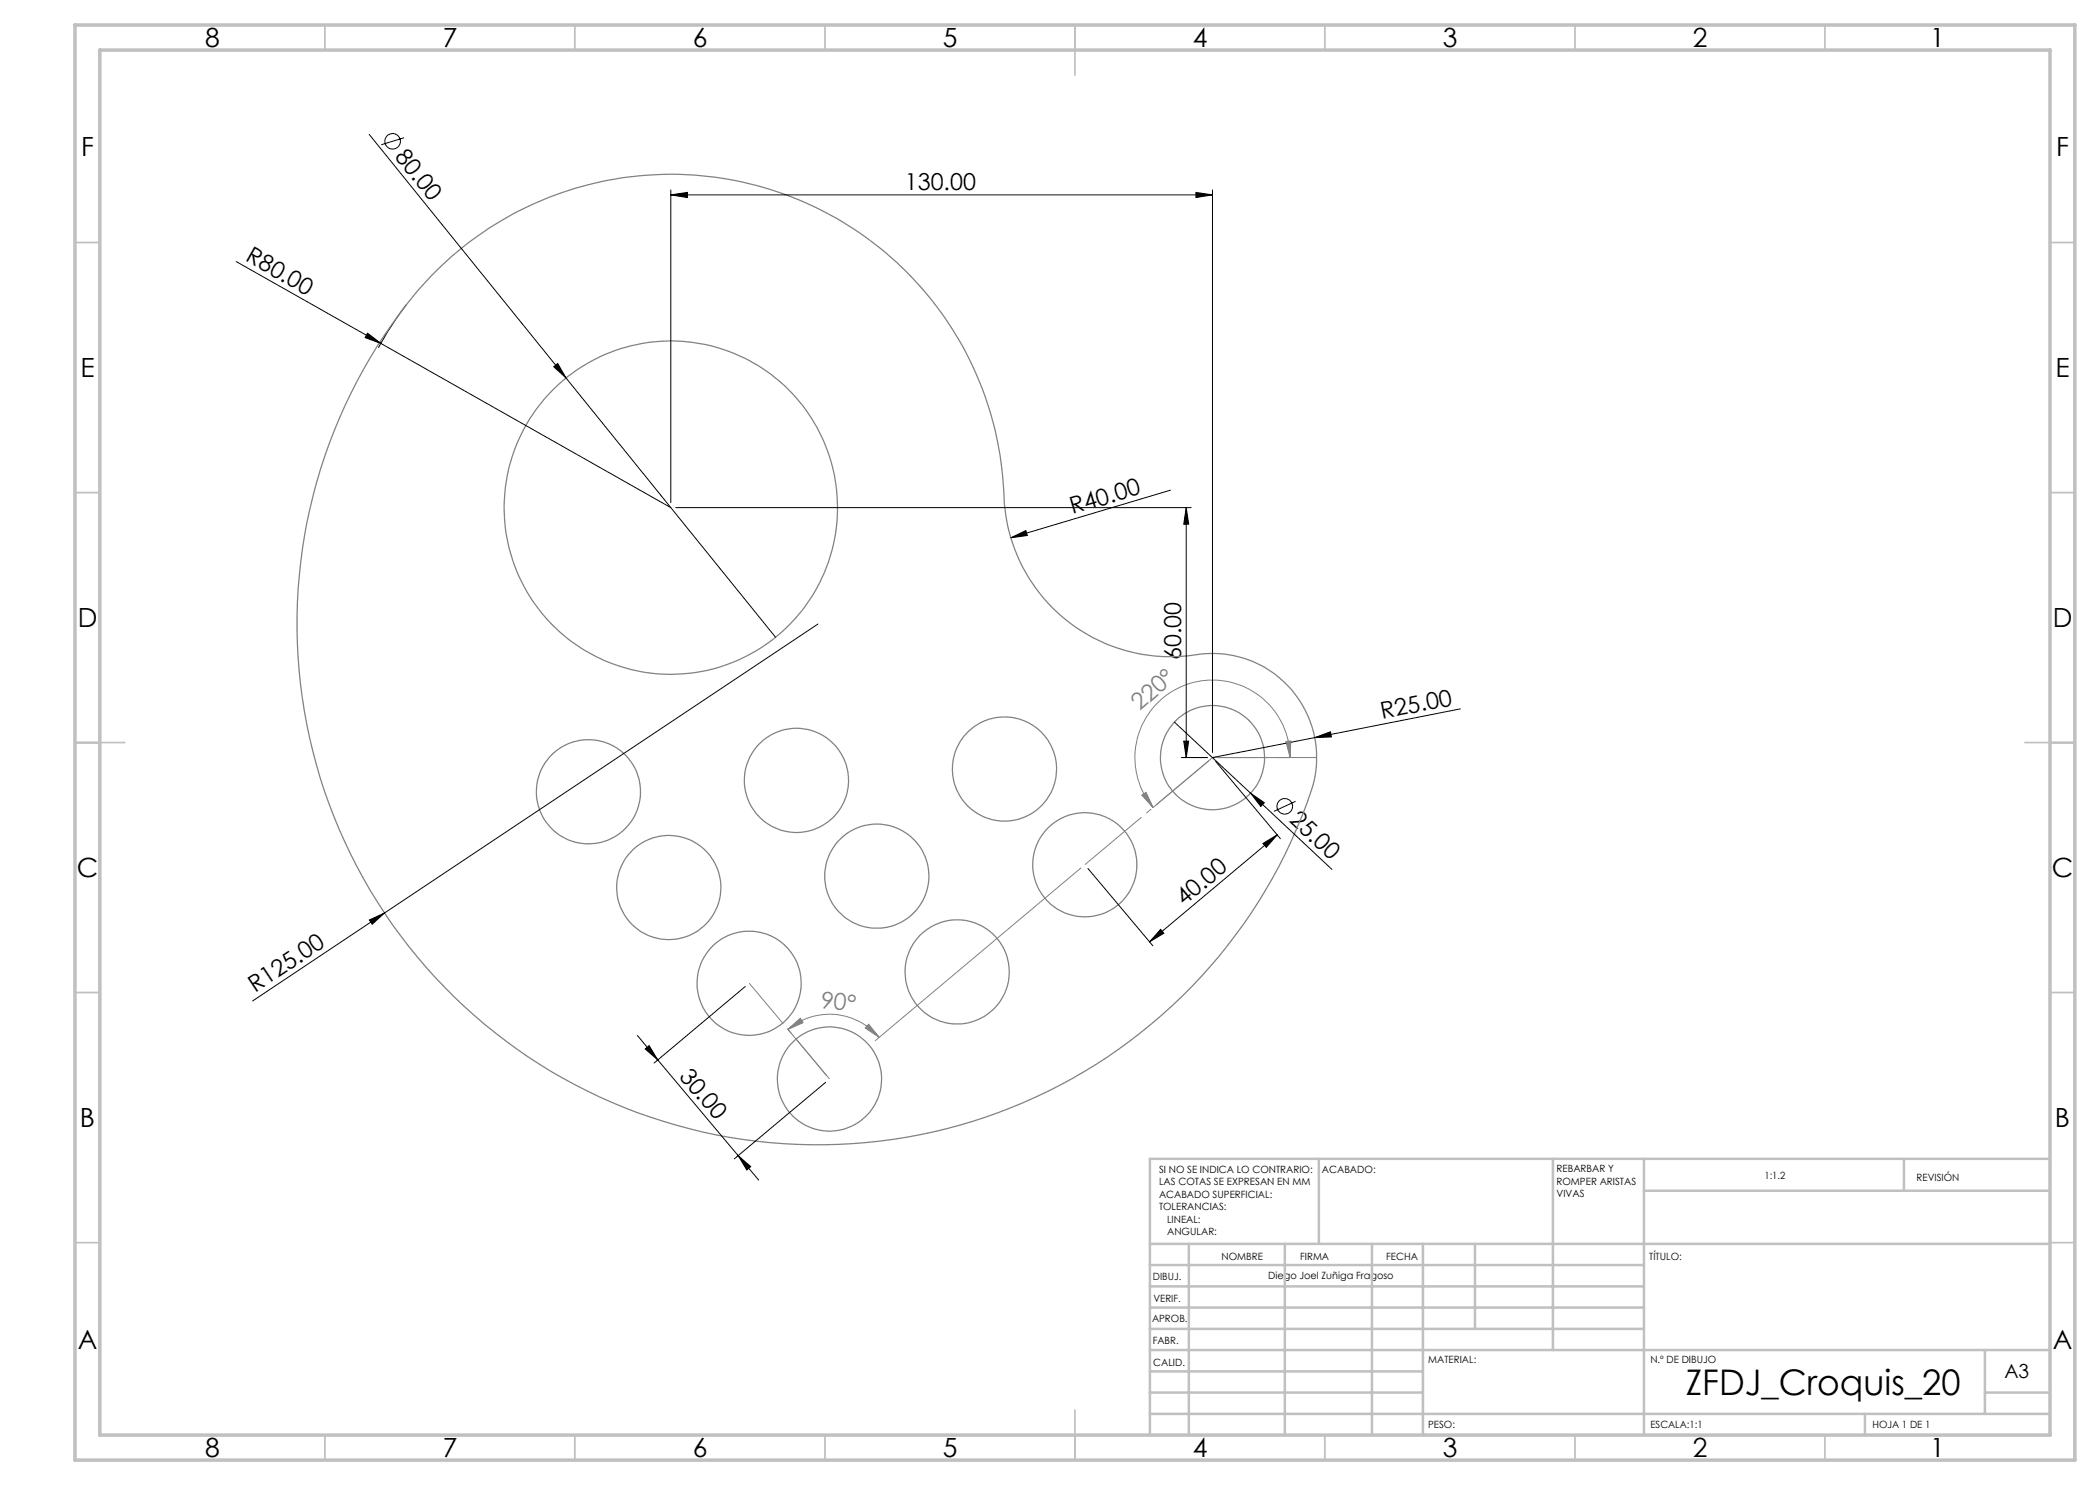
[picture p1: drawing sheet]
<svg xmlns="http://www.w3.org/2000/svg" width="420mm" height="297mm" viewBox="0 0 420 297" stroke-linecap="round" stroke-linejoin="round" font-family="sans-serif">
<g fill="none" stroke="#000" stroke-width=".2">
<path d="M73.8 26.9l39.4 48.7M80.8 27.5l-4.6 1.5M134.2 39l3.3-.5v1zM134.2 38v62.5M134.2 39h108.3M239.2 38.5l3.3 .5-3.3 .5zM242.5 38v112.5M47.2 52.3l29 16.4M73.5 66.6l2.7 2.1-3.2-1.2zM76.2 68.7l58 32.8M81.3 60.9a73.3 73.3 0 0 0-5.6 8.7M110.7 73.3l.8-.6 1.7 2.9z"/>
<path d="M113.2 75.6l41.9 51.9M234.1 98l-31.9 9.6M135.1 101.5h103.1M202.2 107.6l3-1.5 .3 1zM237.2 101.5l.5 3.3h-1zM237.2 101.5v50M163.6 124.8l-86.7 57.8M234.9 144.4l31.5 29.5M236.3 151.5h5.2M236.7 148.2h1l-.5 3.3zM243.1 152.3l13 15.4M250.1 158.6l2.8 1.9-.7 .8z"/>
<path d="M262.9 147.5l3.2-1.1 .2 1zM292.1 141.8l-49.6 9.7M217.6 173.7l13 15.5M252.6 168.7l2.8-1.7-2.1 2.5zM255.4 167l-25.5 21.4M259.1 160.3l-4.3 2M73.9 184l3-1.4-2.5 2.3zM76.9 182.6l-26.4 17.6M149 197.3l-18.2 15.3M232.1 185.9l.7 .8-2.9 1.7zM127.5 207.1l4.1 4.9M129 209.8l.8-.7 1.8 2.9z"/>
<path d="M131.6 212l20.1 24M165.1 216.5l-18.2 15.3M147.6 231.1l2.5 2.2-.7 .7z"/>
<circle cx="78.5" cy="28.3" r="1.56"/>
<circle cx="256.9" cy="161.3" r="1.57"/>
</g>
<path d="M228.4 159l.8-.5 1.4 3zM241.7 152.2l-11.1 9.3M243.5 151.5h14.5M257.2 148.3l1-.1-.2 3.3zM258 151.5a15.5 15.5 0 0 0-20.8-14.5 15.5 15.5 0 0 0-6.6 24.5M216.2 173.6l-41.2 34.5M157.6 205.9l7.6 9.1M157.6 205.9l2.5-2.2 .5 .8zM157.6 205.9a13 13 0 0 1 18.2 1.6M173.7 204.9l2.1 2.6-2.8-1.9z" fill="none" stroke="#808080" stroke-width=".2"/>
<g fill="none" stroke="#808080" stroke-width=".25">
<path d="M87.3 54.1a66.7 66.7 0 0 1 72.3-14.2 66.7 66.7 0 0 1 41.3 60.9 33.4 33.4 0 0 0 39.7 30 20.8 20.8 0 0 1 21.6 27.4 104.1 104.1 0 0 1-150.2 57.2 104.1 104.1 0 0 1-27.5-158.4z"/>
<circle cx="134.2" cy="101.5" r="33.3"/>
<circle cx="117.7" cy="158.4" r="10.4"/>
<circle cx="159.3" cy="156.1" r="10.4"/>
<circle cx="200.9" cy="153.8" r="10.4"/>
<circle cx="242.5" cy="151.5" r="10.4"/>
<circle cx="133.8" cy="177.5" r="10.4"/>
<circle cx="175.4" cy="175.2" r="10.4"/>
<circle cx="217" cy="172.9" r="10.4"/>
<circle cx="149.8" cy="196.7" r="10.4"/>
<circle cx="191.4" cy="194.4" r="10.4"/>
<circle cx="165.9" cy="215.8" r="10.4"/>
</g>
<path d="M242.5 151.5l-25.5 21.4" fill="none" stroke="#808080" stroke-width=".2" stroke-dasharray="15.2 1.3 1.3 1.3" stroke-dashoffset=".5" stroke-linecap="butt"/>
<path d="M242.5 151.5h20.9" fill="none" stroke="#808080" stroke-width=".2" stroke-dasharray="15.2 1.3 1.3 1.3" stroke-dashoffset="6.7" stroke-linecap="butt"/>
<path d="M165.9 215.8l-16.1-19.2" fill="none" stroke="#808080" stroke-width=".2" stroke-dasharray="15.2 1.3 1.3 1.3" stroke-dashoffset="4.6" stroke-linecap="butt"/>
<g fill="none" stroke="#c0c0c0" stroke-width=".35">
<path d="M65 5v5M115 5v5M165 5v5M215 5v10M265 5v5M315 5v5M365 5v5M15 48.5h5M410 48.5h5M15 98.5h5M410 98.5h5M15 148.5h10"/>
<path d="M405 148.5h10M15 198.5h5M410 198.5h5M15 248.5h5M410 248.5h5M65 287v5M115 287v5M165 287v5M215 282v10M265 287v5M315 287v5M365 287v5"/>
</g>
<g fill="none" stroke="#c0c0c0" stroke-width=".5">
<path d="M263.8 231.8v17M310.6 231.8v38.2M328.8 231.8v55.2M328.8 238.2h81.2M380.8 231.8v6.4M410 231.8h-180v55.2M230 248.8h180M230 257.3h98.8M230 253h98.8M237.8 248.8v38.2M257 248.8v38.2M274.4 248.8v38.2"/>
<path d="M284.6 248.8v38.2M295 248.8v17M230 265.8h98.8M230 261.5h98.8M230 278.5h54.6M230 274.3h54.6M230 270h180M397 278.5h13M397 270v12.8M230 282.8h180M373 282.8v4.2"/>
</g>
<path d="M15 5h400v287h-400zM20 10h390v277h-390z" fill="none" stroke="#c0c0c0" stroke-width=".7"/>
<g fill="#000">
<path d="M73.5 66.6l2.7 2.1-3.2-1.2zM110.7 73.3l.8-.6 1.7 2.9zM202.2 107.6l3-1.5 .3 1zM250.1 158.6l2.8 1.9-.7 .8zM262.9 147.5l3.2-1.1 .2 1zM73.9 184l3-1.4-2.5 2.3z"/>
<path d="M239.2 38.5l3.3 .5-3.3 .5zM134.2 39l3.3-.5v1z"/>
<path d="M237.2 101.5l.5 3.3h-1zM236.7 148.2h1l-.5 3.3z"/>
<path d="M252.6 168.7l2.8-1.7-2.1 2.5zM232.1 185.9l.7 .8-2.9 1.7z"/>
<path d="M147.6 231.1l2.5 2.2-.7 .7zM129 209.8l.8-.7 1.8 2.9z"/>
</g>
<g fill="#808080">
<path d="M173.7 204.9l2.1 2.6-2.8-1.9zM157.6 205.9l2.5-2.2 .5 .8z"/>
<path d="M228.4 159l.8-.5 1.4 3zM257.2 148.3l1-.1-.2 3.3z"/>
</g>
<text font-size="7.1" x="337.1" y="279">ZFDJ_Croquis_20</text>
<g font-size="5.3">
<text x="41" y="9.5">8</text>
<text x="88.5" y="9.5">7</text>
<text x="138.5" y="9.5">6</text>
<text x="188.5" y="9.5">5</text>
<text x="238.5" y="9.5">4</text>
<text x="288.5" y="9.5">3</text>
<text x="338.5" y="9.5">2</text>
<text x="386" y="9.5">1</text>
<text x="16.2" y="31.2">F</text>
<text x="411.2" y="31.2">F</text>
<text x="16.1" y="75.5">E</text>
<text x="411.1" y="75.5">E</text>
<text x="15.5" y="125.5">D</text>
<text x="410.5" y="125.5">D</text>
<text x="15.4" y="175.5">C</text>
<text x="410.4" y="175.5">C</text>
<text x="16" y="225.5">B</text>
<text x="411" y="225.5">B</text>
<text x="15.5" y="269.7">A</text>
<text x="410.5" y="269.7">A</text>
<text x="41" y="291.5">8</text>
<text x="88.5" y="291.5">7</text>
<text x="138.5" y="291.5">6</text>
<text x="188.5" y="291.5">5</text>
<text x="238.5" y="291.5">4</text>
<text x="288.5" y="291.5">3</text>
<text x="338.5" y="291.5">2</text>
<text x="386" y="291.5">1</text>
</g>
<g font-size="4.7">
<text x="78.8" y="31.3" transform="rotate(51 78.8 31.3)">80.00</text>
<text x="181" y="38">130.00</text>
<text x="48.9" y="52.1" transform="rotate(30 48.9 52.1)">R80.00</text>
<text x="214.5" y="102.9" transform="rotate(-17 214.5 102.9)">R40.00</text>
<text x="236.2" y="132" transform="rotate(-90 236.2 132)">60.00</text>
<text x="276.4" y="143.8" transform="rotate(-11 276.4 143.8)">R25.00</text>
<text x="257.7" y="164.3" transform="rotate(43 257.7 164.3)">25.00</text>
<text x="236.8" y="181.3" transform="rotate(-40 236.8 181.3)">40.00</text>
<text x="51" y="198.6" transform="rotate(-34 51 198.6)">R125.00</text>
<text x="135.7" y="215.3" transform="rotate(50 135.7 215.3)">30.00</text>
</g>
<g font-size="4.7" fill="#808080">
<text x="228" y="142.3" transform="rotate(-41 228 142.3)">220°</text>
<text x="164" y="201.5" transform="rotate(7 164 201.5)">90°</text>
</g>
<text font-size="3.9" x="400.9" y="275.5">A3</text>
<g font-size="2">
<text x="231.8" y="234.6">SI NO SE INDICA LO CONTRARIO:</text>
<text x="231.8" y="237.1">LAS COTAS SE EXPRESAN EN MM</text>
<text x="231.8" y="239.6">ACABADO SUPERFICIAL:</text>
<text x="264.4" y="234.6">ACABADO:</text>
<text x="311.3" y="234.5">REBARBAR Y</text>
<text x="311.3" y="237">ROMPER ARISTAS</text>
<text x="311.3" y="239.5">VIVAS</text>
<text x="352.9" y="235.8">1:1.2</text>
<text x="383.3" y="236.2">REVISIÓN</text>
<text x="231.8" y="242.1">TOLERANCIAS:</text>
<text x="233.4" y="244.6">LINEAL:</text>
<text x="233.4" y="247.1">ANGULAR:</text>
<text x="244.3" y="252">NOMBRE</text>
<text x="260" y="251.9">FIRMA</text>
<text x="277.2" y="251.9">FECHA</text>
<text x="329.9" y="251.9">TÍTULO:</text>
<text x="230.6" y="256.1">DIBUJ.</text>
<text x="253.7" y="255.9">Diego Joel Zuñiga Fragoso</text>
<text x="230.7" y="260.3">VERIF.</text>
<text x="230.4" y="264.4">APROB.</text>
<text x="230.5" y="268.8">FABR.</text>
<text x="230.7" y="273.1">CALID.</text>
<text x="285.6" y="272.5">MATERIAL:</text>
<text x="330.1" y="272.5">N.º DE DIBUJO</text>
<text x="285.6" y="285.5">PESO:</text>
<text x="330.1" y="285.6">ESCALA:1:1</text>
<text x="374.5" y="285.6">HOJA 1 DE 1</text>
</g>
</svg>
